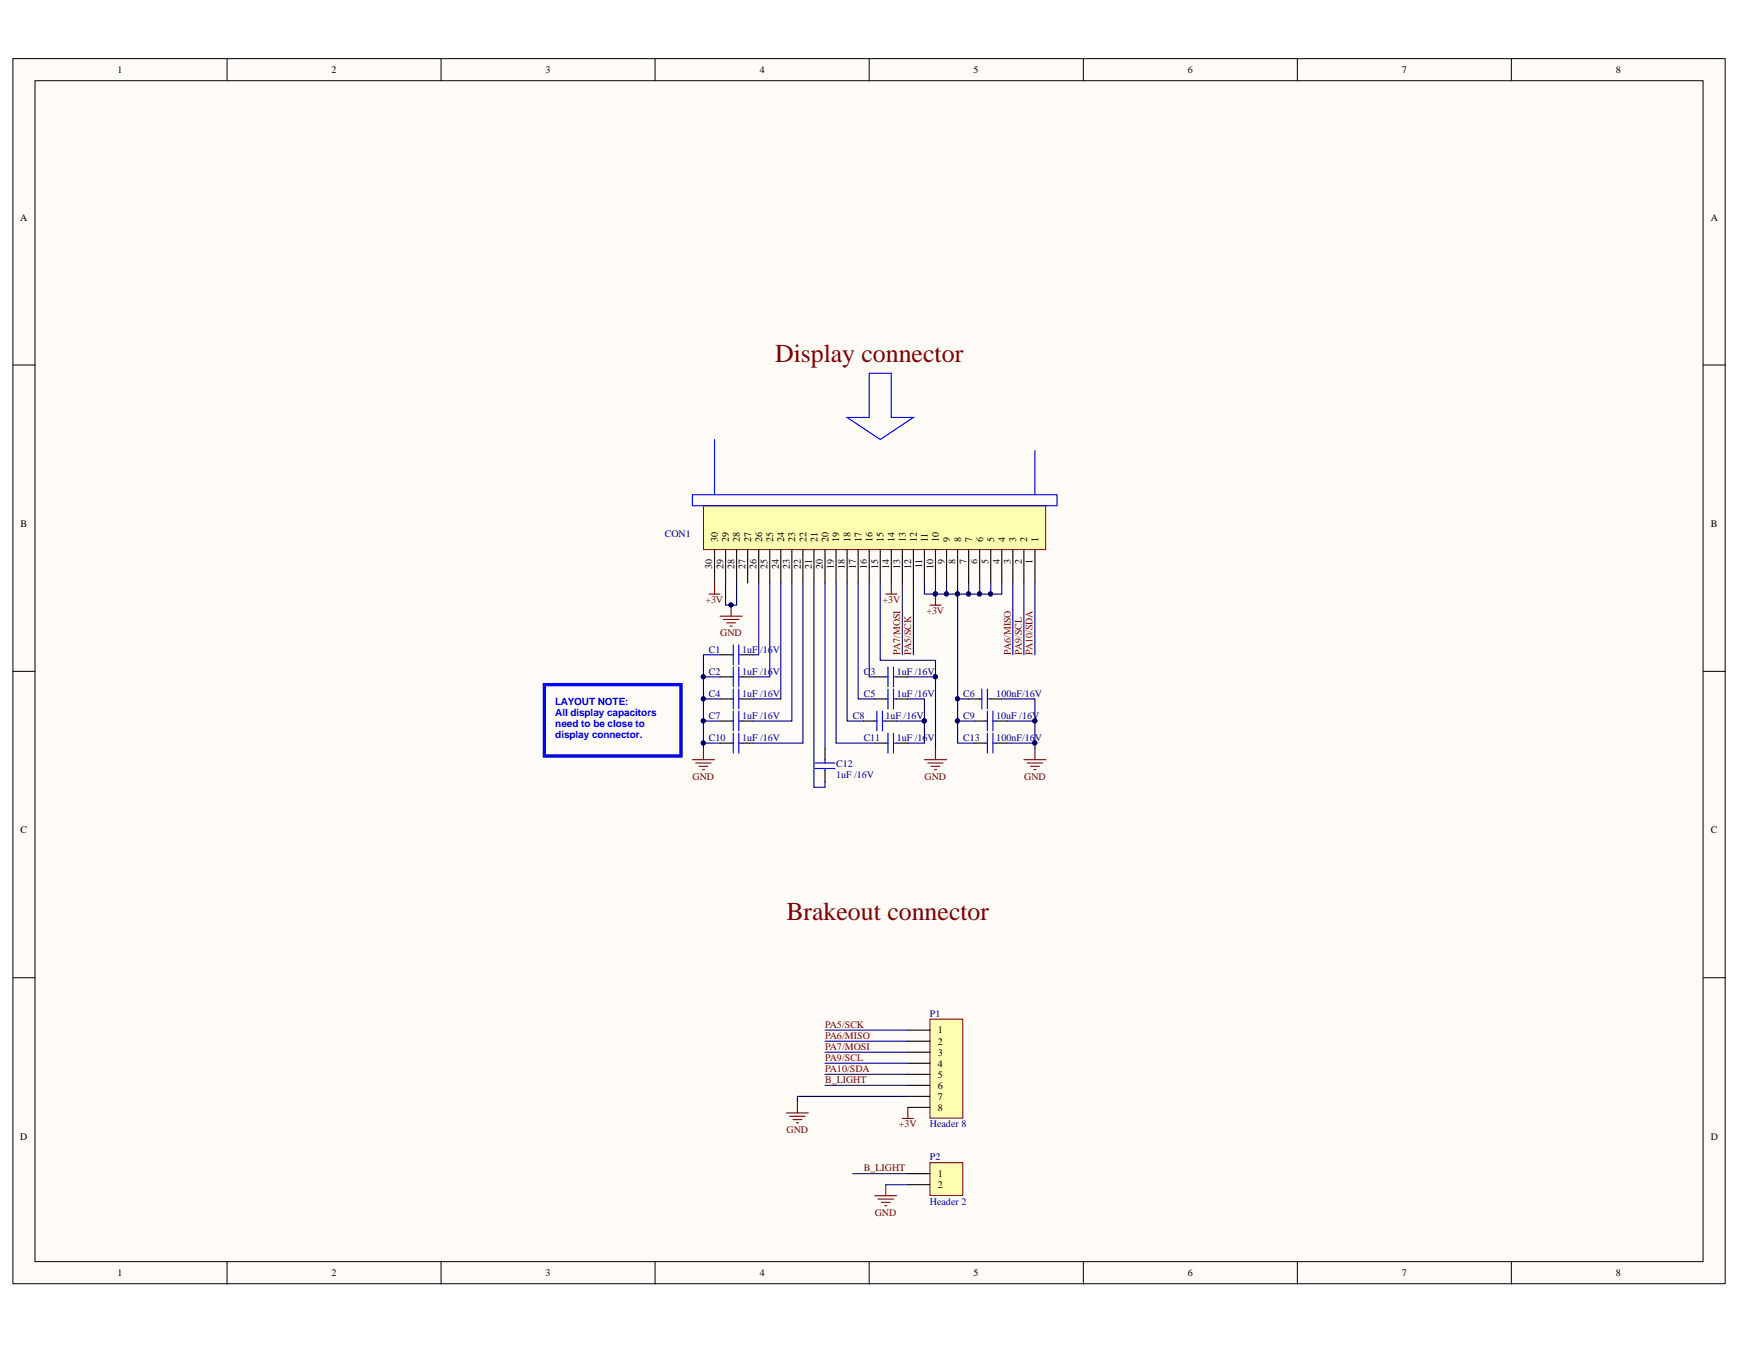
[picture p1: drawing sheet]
# Altium project pulseox_brakeout_LCD_PCB.PrjPcb
1 sheet, 16 parts. Net scope: global (net labels, ports and power ports of the same name join across sheets).
Board file: pulseox_brakeout_LCD_PCB.PcbDoc

## Sheet pulseox_brakeout_LCD_SCH.SchDoc
size A3

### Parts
C1  1uF /16V  [CAP0805]
C2  1uF /16V  [CAP0805]
C3  1uF /16V  [CAP0805]
C4  1uF /16V  [CAP0805]
C5  1uF /16V  [CAP0805]
C6  100nF/16V  [CAP0805]
C7  1uF /16V  [CAP0805]
C8  1uF /16V  [CAP0805]
C9  10uF /16V  [CAP0805]
C10  1uF /16V  [CAP0805]
C11  1uF /16V  [CAP0805]
C12  1uF /16V  [CAP0805]
C13  100nF/16V  [CAP0805]
CON1  3-1734592-0  [FPC P0.5mm SMT]  (value not drawn)
P1  Header 8  [HDR1X8]
P2  Header 2  [HDR1X2]

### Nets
+3V: C6.1 C9.1 C13.1 CON1.4 CON1.5 CON1.6 CON1.7 CON1.8 CON1.9 CON1.10 CON1.11 CON1.14 CON1.30 P1.8
GND: C1.1 C2.1 C3.2 C4.1 C6.2 C7.1 C9.2 C10.1 C13.2 CON1.15 CON1.28 CON1.29 P1.7 P2.2
B_LIGHT: P1.6 P2.1
PA5/SCK: CON1.12 P1.1
PA6/MISO: CON1.3 P1.2
PA7/MOSI: CON1.13 P1.3
PA9/SCL: CON1.2 P1.4
PA10/SDA: CON1.1 P1.5
NetC1_2: C1.2 CON1.26
NetC2_2: C2.2 CON1.25
NetC3_1: C3.1 CON1.16
NetC4_2: C4.2 CON1.24
NetC5_1: C5.1 CON1.17
NetC5_2: C5.2 C8.2 C11.2
NetC7_2: C7.2 CON1.23
NetC8_1: C8.1 CON1.18
NetC10_2: C10.2 CON1.22
NetC11_1: C11.1 CON1.19
NetC12_1: C12.1 CON1.21
NetC12_2: C12.2 CON1.20

Not connected (* = marked no-connect by the designer): CON1 27

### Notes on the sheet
- Display connector
- LAYOUT NOTE:
  All display capacitors
  need to be close to
  display connector.
- Brakeout connector
